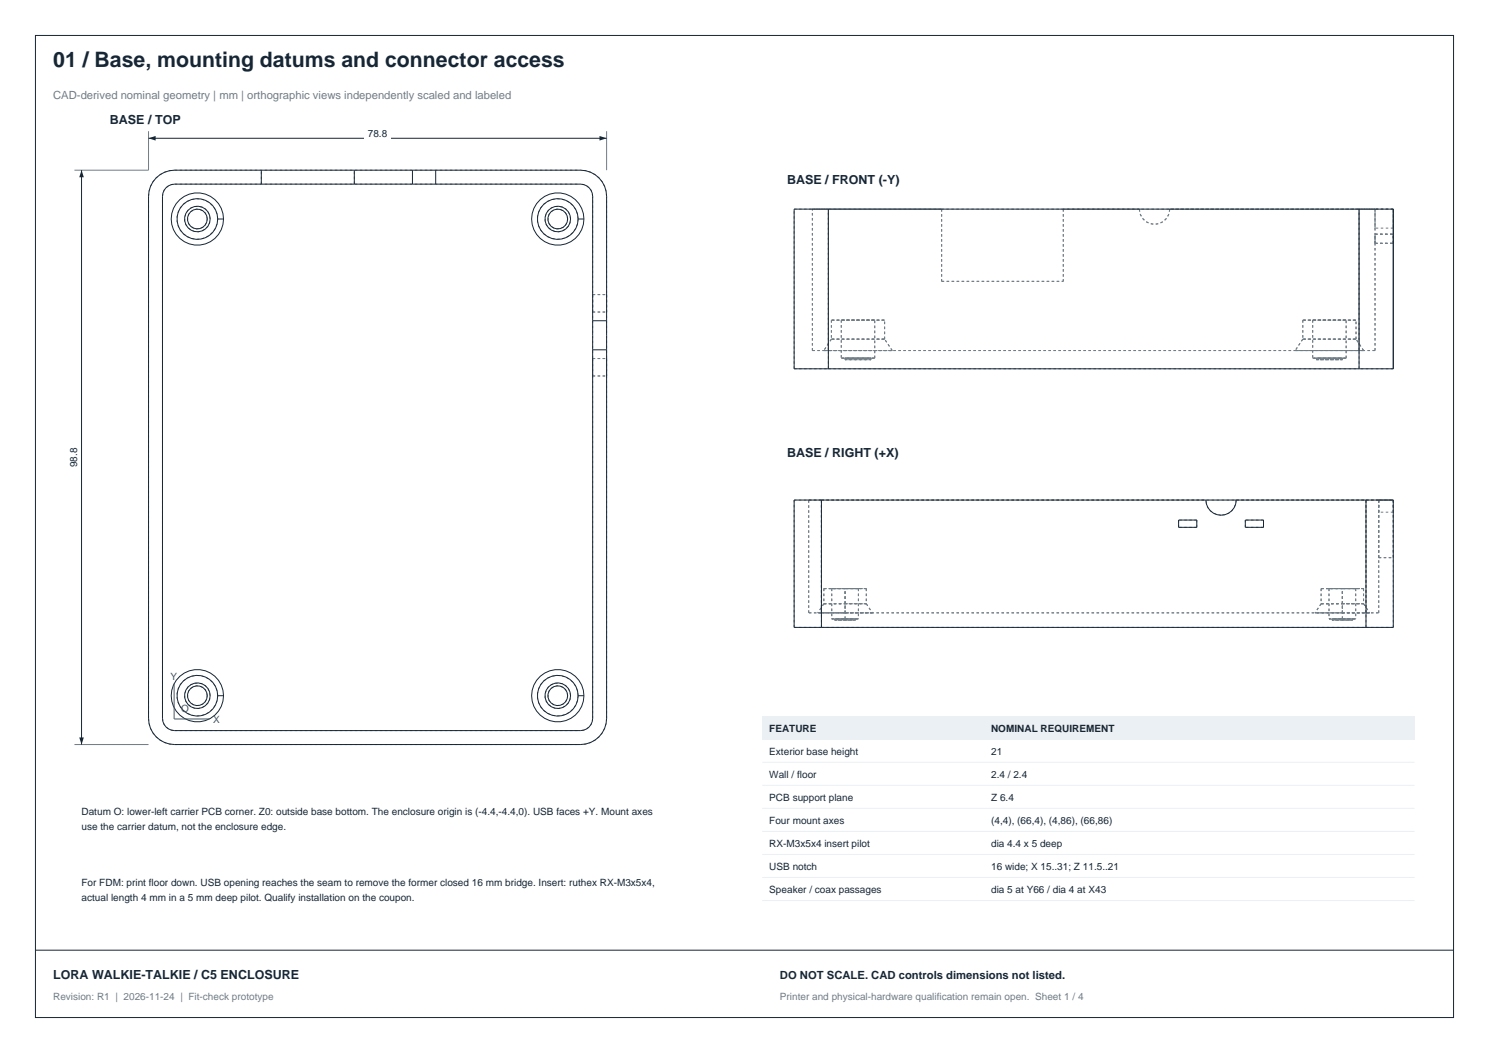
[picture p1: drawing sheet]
<svg xmlns="http://www.w3.org/2000/svg" width="420mm" height="297mm" viewBox="0 0 420 297" stroke-linecap="round" stroke-linejoin="round" font-family="sans-serif">
<g fill="none" stroke="#172635" stroke-width=".28">
<path d="M10 10h400v277h-400zM41.9 39h129.2M73.7 48v3.9M99.9 48v3.9M116.3 51.9h-67a3.4 3.4 0 0 0-3.5 3.5v147.2a3.4 3.4 0 0 0 3.5 3.5h114.4a3.4 3.4 0 0 0 3.5-3.5v-103.9M116.3 51.9h6.6M116.3 48h-67a7.4 7.4 0 0 0-7.4 7.4v147.2a7.4 7.4 0 0 0 7.4 7.4h114.4a7.4 7.4 0 0 0 7.4-7.4v-103.9M116.3 48h6.6M116.3 48v3.9M122.9 51.9h40.8a3.4 3.4 0 0 1 3.5 3.5v35.1M122.9 48h40.8a7.4 7.4 0 0 1 7.4 7.4v35.1M122.9 48v3.9"/>
<path d="M61.4 61.8h1.6M163.1 61.8h1.6M167.2 90.5v8.2M167.2 98.7h3.9M167.2 90.5h3.9M171.1 90.5v8.2M61.4 196.2h1.6M163.1 196.2h1.6M10 268h400"/>
<circle cx="55.7" cy="61.8" r="5.7"/>
<circle cx="55.7" cy="61.8" r="3.6"/>
<circle cx="55.7" cy="61.8" r="2.79"/>
<circle cx="55.7" cy="61.8" r="7.4"/>
<circle cx="157.3" cy="61.8" r="7.4"/>
<circle cx="157.3" cy="61.8" r="2.79"/>
<circle cx="157.3" cy="61.8" r="5.7"/>
<circle cx="157.3" cy="61.8" r="3.6"/>
<circle cx="55.7" cy="196.2" r="3.6"/>
<circle cx="55.7" cy="196.2" r="5.7"/>
<circle cx="55.7" cy="196.2" r="2.79"/>
<circle cx="55.7" cy="196.2" r="7.4"/>
<circle cx="157.3" cy="196.2" r="7.4"/>
<circle cx="157.3" cy="196.2" r="2.79"/>
<circle cx="157.3" cy="196.2" r="5.7"/>
<circle cx="157.3" cy="196.2" r="3.6"/>
</g>
<g fill="none" stroke="#6f7d86" stroke-width=".28" stroke-dasharray=".7 .7" stroke-linecap="butt">
<path d="M41.9 55.4a7.4 7.4 0 0 1 7.4-7.4M45.8 55.4a3.4 3.4 0 0 1 3.5-3.5M49.3 51.9h114.4M49.3 48h114.4M73.7 51.9v-3.9M99.9 51.9v-3.9M167.2 55.4a3.4 3.4 0 0 0-3.5-3.5M171.1 55.4a7.4 7.4 0 0 0-7.4-7.4M58.5 61.8a2.79 2.79 0 0 0-3.9-2.6 2.79 2.79 0 0 0-.8 4.6 2.79 2.79 0 0 0 4.5-1.1l.2-.9M59.3 61.8a3.6 3.6 0 0 0-5.1-3.3 3.6 3.6 0 0 0-.9 6 3.6 3.6 0 0 0 5.8-1.7l.2-1M61.4 61.8a5.7 5.7 0 0 0-8.2-5.2 5.7 5.7 0 0 0-1.1 9.6 5.7 5.7 0 0 0 9.2-3.1l.1-1.3M160.1 61.8a2.79 2.79 0 0 0-3.9-2.6 2.79 2.79 0 0 0-.8 4.6 2.79 2.79 0 0 0 4.6-1.1l.1-.9"/>
<path d="M160.9 61.8a3.6 3.6 0 0 0-5.1-3.3 3.6 3.6 0 0 0-.9 6 3.6 3.6 0 0 0 5.9-1.7l.1-1M163.1 61.8a5.7 5.7 0 0 0-8.2-5.2 5.7 5.7 0 0 0-1.2 9.6 5.7 5.7 0 0 0 9.2-3.1l.2-1.3M167.2 83.1v4.9M167.2 83.1h3.9M167.2 88h3.9M171.1 83.1v4.9M167.2 101.1v4.9M167.2 101.1h3.9M167.2 106h3.9M171.1 101.1v4.9M58.5 196.2a2.79 2.79 0 0 0-3.9-2.5 2.79 2.79 0 0 0-.8 4.6 2.79 2.79 0 0 0 4.5-1.2l.2-.9M59.3 196.2a3.6 3.6 0 0 0-5.1-3.3 3.6 3.6 0 0 0-.9 6 3.6 3.6 0 0 0 5.8-1.6l.2-1.1"/>
<path d="M61.4 196.2a5.7 5.7 0 0 0-8.2-5.2 5.7 5.7 0 0 0-1.1 9.7 5.7 5.7 0 0 0 9.2-3.1l.1-1.4M160.1 196.2a2.79 2.79 0 0 0-3.9-2.5 2.79 2.79 0 0 0-.8 4.6 2.79 2.79 0 0 0 4.6-1.2l.1-.9M160.9 196.2a3.6 3.6 0 0 0-5.1-3.3 3.6 3.6 0 0 0-.9 6 3.6 3.6 0 0 0 5.9-1.6l.1-1.1M163.1 196.2a5.7 5.7 0 0 0-8.2-5.2 5.7 5.7 0 0 0-1.2 9.7 5.7 5.7 0 0 0 9.2-3.1l.2-1.4M41.9 202.6v-147.2M41.9 202.6a7.4 7.4 0 0 0 7.4 7.4M45.8 202.6v-147.2M45.8 202.6a3.4 3.4 0 0 0 3.5 3.5M49.3 206.1h114.4M49.3 210h114.4M167.2 202.6a3.4 3.4 0 0 1-3.5 3.5M167.2 202.6v-147.2"/>
<path d="M171.1 202.6v-147.2M171.1 202.6a7.4 7.4 0 0 1-7.4 7.4"/>
</g>
<path d="M41.9 37v11M171.1 37v11" fill="none" stroke="#6f7d86" stroke-width=".28"/>
<g fill="#172635">
<path d="M41.9 39l2-.6v1.2z"/>
<path d="M169.1 38.4l2 .6-2 .6z"/>
</g>
<path d="M102.8 36h7.4v4h-7.4z" fill-rule="evenodd" fill="#fff"/>
<path d="M21 48h20.9M21 210h20.9" fill="none" stroke="#6f7d86" stroke-width=".28"/>
<path d="M23 48v162" fill="none" stroke="#172635" stroke-width=".28"/>
<g fill="#172635">
<path d="M22.3 208h1.3l-.6 2z"/>
<path d="M23 48l.6 2h-1.3z"/>
</g>
<path d="M19 125.2h3.5v7.6h-3.5z" fill-rule="evenodd" fill="#fff"/>
<path d="M49.1 192.8v10h10" fill="none" stroke="#12658a" stroke-width=".28"/>
<g fill="none" stroke="#6f7d86" stroke-width=".28" stroke-dasharray=".7 .7" stroke-linecap="butt">
<path d="M224 59h9.7M229.1 59h4.6M233.7 59h-4.6M233.7 59h31.9M265.6 59v20.4M265.6 59h-31.9M299.9 59v20.4M299.9 59h21.5M321.4 59a4.3 4.3 0 0 0 4.3 4.3 4.3 4.3 0 0 0 4.2-4.3M321.4 59h-21.5M329.9 59h53.4M383.3 59h-149.6"/>
<path d="M383.3 59h-53.4M383.3 59h4.6M387.9 59h-4.6M387.9 59v5.3M393 59h-5.1M393 59h-9.7M393 59v5.3M265.6 79.4h34.3M387.9 64.3v-5.3M387.9 68.6v-2.5M387.9 68.6h5.1M387.9 66.1h5.1"/>
<path d="M393 68.6v-2.5M393 64.3v-5.3M393 64.3h-5.1M229.1 98.9h4.6M229.1 98.9v-39.9M232.4 98.9h19.3M233.7 98.9h149.6M233.7 98.9v-39.9M234.5 95.7h15M234.5 90.3h15M234.5 90.3v5.4M234.5 95.7l-2.1 3.2"/>
<path d="M237.3 90.3h9.4M237.3 90.3v10.7M246.7 90.3h-9.4M249.5 95.7h-15M249.5 95.7v-5.4M249.5 90.3h-15M251.7 98.9l-2.2-3.2M251.7 98.9h-19.3M365.3 98.9h19.3M367.5 95.7h15M367.5 90.3h15M367.5 95.7l-2.2 3.2"/>
<path d="M367.5 90.3v5.4M370.3 90.3h9.4M370.3 90.3v10.7M379.7 90.3h-9.4M382.5 95.7h-15M382.5 95.7v-5.4M382.5 90.3h-15M383.3 98.9v-39.9M384.6 98.9h-19.3M384.6 98.9l-2.1-3.2M387.9 98.9h-4.6M387.9 98.9v-39.9"/>
<path d="M224 104v-45M224 104h9.7M233.7 104h149.6M233.7 104v-45M237.3 101h9.4M238.4 101h7.3M238.4 101.4h7.3M238.4 101v.4M245.7 101h-7.3M245.7 101.4h-7.3M245.7 101.4v-.4M246.7 101h-9.4"/>
<path d="M246.7 101v-10.7M370.3 101h9.4M371.3 101h7.3M371.3 101.4h7.3M371.3 101v.4M378.6 101h-7.3M378.6 101.4h-7.3M378.6 101.4v-.4M379.7 101h-9.4M379.7 101v-10.7M383.3 104v-45M393 104h-9.7"/>
<path d="M228.1 141h3.6M231.7 141h108.4M231.7 141h-3.6M231.7 141h153.6M231.7 141h-7.7M332.4 148.7v-2M337.6 148.7h-5.2M337.6 148.7v-2M337.6 146.7h-5.2M344.4 145.3a4.3 4.3 0 0 1-4.3-4.3M348.7 141h36.6M348.7 141a4.3 4.3 0 0 1-4.3 4.3"/>
<path d="M351.3 148.7v-2M356.4 148.7h-5.1M356.4 148.7v-2M356.4 146.7h-5.1M385.3 141h3.6M385.3 141h7.7M388.9 141h-3.6M388.9 141v3.5M388.9 144.5v-3.5M388.9 141v16.3M388.9 141h4.1M388.9 157.3h4.1"/>
<path d="M393 141h-4.1M393 141v3.5M393 144.5v-3.5M393 141v16.3M393 144.5h-4.1M224 177v-36M228.1 172.9v-31.9M230.7 172.9h7.7M231.7 172.9h153.6M231.7 172.9h-3.6M231.7 177h153.6M231.7 177h-7.7"/>
<path d="M231.7 172.9v-31.9M231.7 177v-36M232.4 170.3h6M232.4 166h6M232.4 166v4.3M232.4 170.3l-1.7 2.6M234.6 166h7.5M234.6 174.6h3.8M234.6 166v8.6M235.5 174.6h5.8M235.5 174.9h2.9M235.5 174.6v.3"/>
<path d="M238.4 170.3h6M238.4 166h6M238.4 172.9h7.7M238.4 166h-3.8M238.4 174.6h3.7M238.4 174.6h-2.9M238.4 174.9h2.9M238.4 170.3v-4.3M238.4 172.9v-2.6M238.4 174.6v-8.6M238.4 174.9v-.3M241.3 174.6h-2.9"/>
<path d="M241.3 174.9h-5.8M241.3 174.6v.3M242.1 166h-3.7M242.1 174.6h-7.5M242.1 166v8.6M244.4 170.3h-12M244.4 166h-12M244.4 166v4.3M244.4 170.3l1.7 2.6M246.1 172.9h-15.4M370.9 172.9h7.7M372.6 170.3h6"/>
<path d="M372.6 166h6M372.6 170.3l-1.7 2.6M372.6 166v4.3M374.9 166h7.5M374.9 174.6h3.7M374.9 166v8.6M375.7 174.6h5.8M375.7 174.9h2.9M375.7 174.6v.3M378.6 172.9h7.7M378.6 170.3h6M378.6 166h6"/>
<path d="M378.6 166h-3.7M378.6 174.6h3.8M378.6 174.6h-2.9M378.6 174.9h2.9M378.6 172.9v-2.6M378.6 170.3v-4.3M378.6 174.6v-8.6M378.6 174.9v-.3M381.5 174.6h-2.9M381.5 174.9h-5.8M381.5 174.6v.3M382.4 166h-3.8"/>
<path d="M382.4 174.6h-7.5M382.4 166v8.6M384.6 170.3h-12M384.6 166h-12M384.6 170.3l1.7 2.6M384.6 166v4.3M385.3 172.9h3.6M385.3 177h7.7M385.3 172.9v-31.9M385.3 177v-36M386.3 172.9h-15.4M388.9 172.9v-31.9"/>
<path d="M393 177v-36"/>
</g>
<g fill="none" stroke="#172635" stroke-width=".28">
<path d="M233.7 59h-9.7v45h9.7M233.7 59h149.6M233.7 59v45M383.3 59h9.7M383.3 59v45M393 59v5.3M393 59v45h-9.7M233.7 104h149.6M231.7 141h-7.7v36h7.7M231.7 141h153.6M231.7 141v36M332.4 146.7h5.2v2h-5.2z"/>
<path d="M340.1 141a4.3 4.3 0 0 0 4.3 4.3 4.3 4.3 0 0 0 4.3-4.3M351.3 146.7h5.1v2h-5.1zM385.3 141h7.7v36h-7.7M385.3 141v36M231.7 177h153.6"/>
</g>
<path d="M215 202h184v6.5h-184z" fill-rule="evenodd" fill="#eaf0f4"/>
<path d="M215 208.5h184M215 215h184M215 221.5h184M215 228h184M215 234.5h184M215 241h184M215 247.5h184M215 254h184" fill="none" stroke="#eaf0f4" stroke-width=".28"/>
<text font-size="6" fill="#172635" x="15" y="19">01 / Base, mounting datums and connector access</text>
<g font-size="3.5" fill="#172635">
<text x="31" y="35">BASE / TOP</text>
<text x="222" y="52">BASE / FRONT (-Y)</text>
<text x="222" y="129">BASE / RIGHT (+X)</text>
<text x="15" y="276">LORA WALKIE-TALKIE / C5 ENCLOSURE</text>
</g>
<text font-size="3.2" fill="#6f7d86" x="15" y="28">CAD-derived nominal geometry | mm | orthographic views independently scaled and labeled</text>
<text font-size="3.2" fill="#172635" x="220" y="276">DO NOT SCALE. CAD controls dimensions not listed.</text>
<g font-size="2.8" fill="#172635">
<text x="103.8" y="38.6">78.8</text>
<text x="21.8" y="131.7" transform="rotate(-90 21.8 131.7)">98.8</text>
<text x="217" y="206.5">FEATURE</text>
<text x="279.6" y="206.5">NOMINAL REQUIREMENT</text>
<text x="217" y="213">Exterior base height</text>
<text x="279.6" y="213">21</text>
<text x="217" y="219.5">Wall / floor</text>
<text x="279.6" y="219.5">2.4 / 2.4</text>
<text x="217" y="226">PCB support plane</text>
<text x="279.6" y="226">Z 6.4</text>
<text x="23" y="230">Datum O: lower-left carrier PCB corner. Z0: outside base bottom. The enclosure origin is (-4.4,-4.4,0). USB faces +Y. Mount axes</text>
<text x="23" y="234">use the carrier datum, not the enclosure edge.</text>
<text x="217" y="232.5">Four mount axes</text>
<text x="279.6" y="232.5">(4,4), (66,4), (4,86), (66,86)</text>
<text x="217" y="239">RX-M3x5x4 insert pilot</text>
<text x="279.6" y="239">dia 4.4 x 5 deep</text>
<text x="217" y="245.5">USB notch</text>
<text x="279.6" y="245.5">16 wide; X 15..31; Z 11.5..21</text>
<text x="23" y="250">For FDM: print floor down. USB opening reaches the seam to remove the former closed 16 mm bridge. Insert: ruthex RX-M3x5x4,</text>
<text x="217" y="252">Speaker / coax passages</text>
<text x="279.6" y="252">dia 5 at Y66 / dia 4 at X43</text>
<text x="23" y="254">actual length 4 mm in a 5 mm deep pilot. Qualify installation on the coupon.</text>
</g>
<g font-size="2.8" fill="#12658a">
<text x="48.1" y="191.8">Y</text>
<text x="51.1" y="200.8">O</text>
<text x="60.1" y="203.8">X</text>
</g>
<g font-size="2.8" fill="#6f7d86">
<text x="15" y="282">Revision: R1 | 2026-11-24 | Fit-check prototype</text>
<text x="220" y="282">Printer and physical-hardware qualification remain open. Sheet 1 / 4</text>
</g>
</svg>
